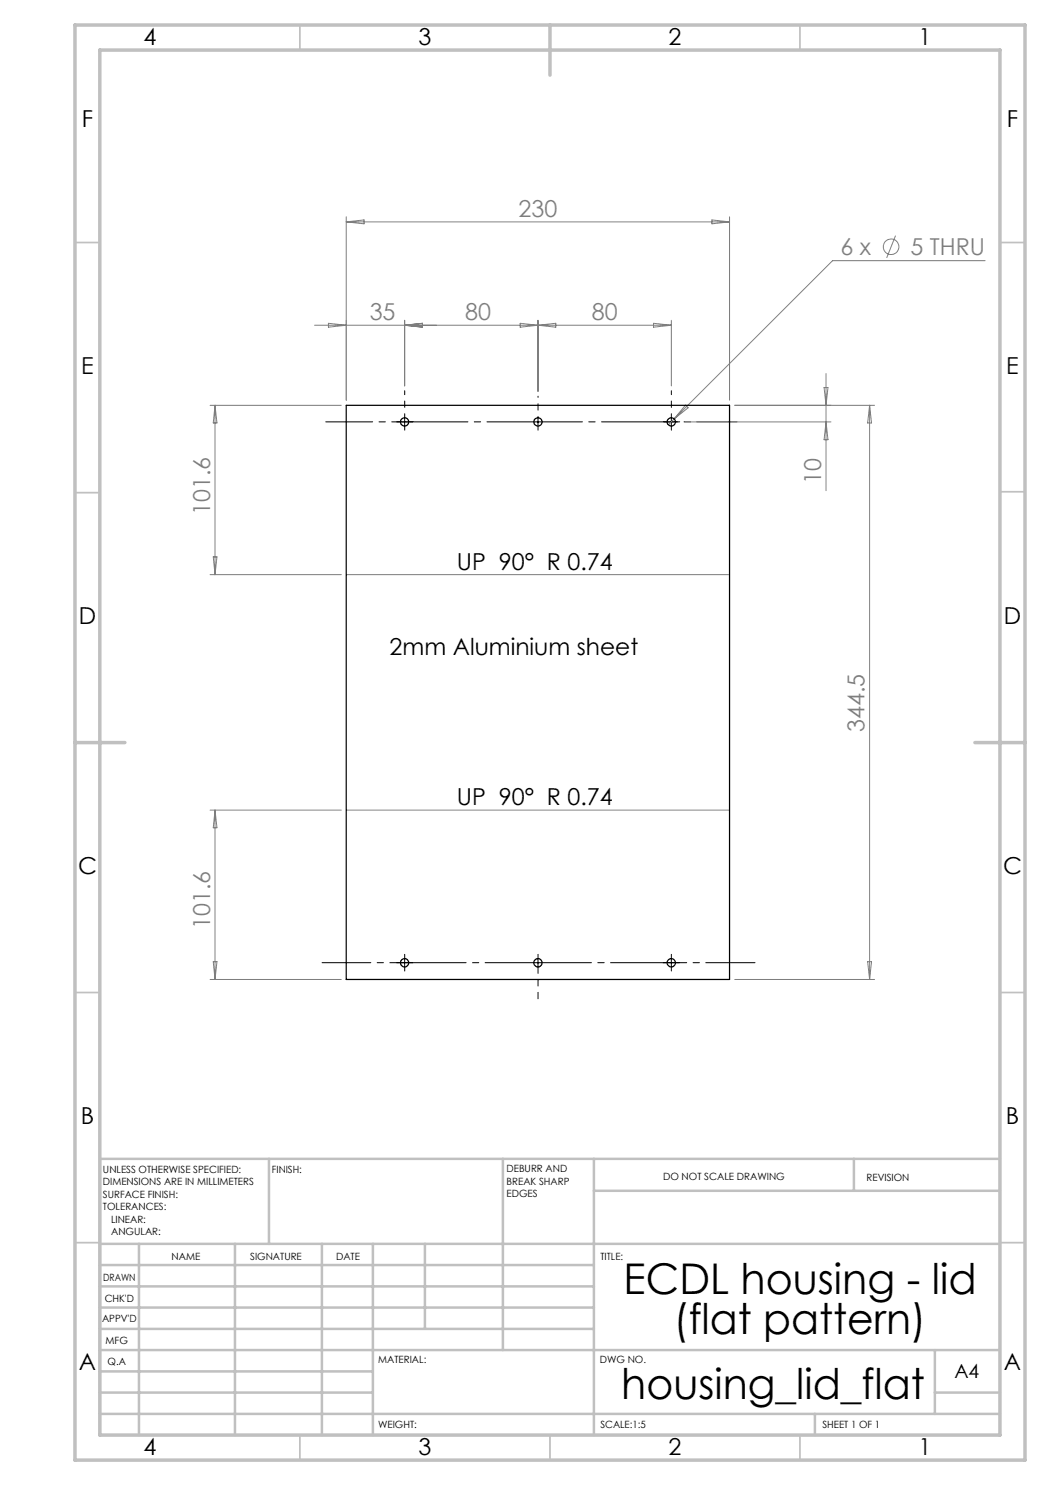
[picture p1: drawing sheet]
<svg xmlns="http://www.w3.org/2000/svg" width="210mm" height="297mm" viewBox="0 0 210 297" stroke-linecap="round" stroke-linejoin="round" font-family="sans-serif">
<g fill="none" stroke="#808080" stroke-width=".2">
<path d="M69.3 43.4v36.6M69.3 44.4h76.6M69.3 44.4l3.5-.4v.8zM142.4 44l3.5 .4-3.5 .4zM145.9 43.4v36.6M179.1 47.1l-1.8 4.5M197 52.1h-30.5l-31.7 31.7M62.9 65h71.4M65.7 64.7l3.6 .3-3.6 .4zM80.9 64.1v13.1M80.9 65l3.6-.3v.7zM104 64.7v.7l7.2-.7v.7z"/>
<path d="M107.6 64.1v14.2M130.7 64.7l3.6 .3-3.6 .4zM134.3 64.1v13.1M164.8 77.5h.8l-.4 3.6zM165.2 74.7v23.4M42 81.1h26.3M43 81.1v33.8M43 81.1l.4 3.5h-.7zM134.8 83.8l-1.1 1.2M136.9 84.4h29.3M137.1 81l.5 .6-2.8 2.2zM146.9 81.1h28"/>
<path d="M165.2 84.4l.4 3.5h-.8zM173.9 81.1l.4 3.5h-.8zM173.9 81.1v114.8M42 114.9h26.3M42.7 111.4h.7l-.4 3.5zM69.3 114.9h76.6M42 162h26.3M43 162v33.9M43 162l.4 3.6h-.7zM69.3 162h76.6M42 195.9h26.3M42.7 192.3h.7l-.4 3.6z"/>
<path d="M146.9 195.9h28M173.5 192.3h.8l-.4 3.6z"/>
<circle cx="178.2" cy="49.4" r="1.56"/>
</g>
<g fill="none" stroke="#000" stroke-width=".2" stroke-dasharray="15.2 1.3 1.3 1.3">
<path d="M80.1 84.4h-.8M80.9 85.2v.8M81.8 84.4h.8M107.6 85.2v.8M133.4 84.4h-.8M134.3 85.2v.8M135.1 84.4h.8M80.1 192.5h-.8M80.9 191.7v-.8M80.9 193.4v.8M81.8 192.5h.8M107.6 191.7v-.8"/>
<path d="M133.4 192.5h-.8M134.3 191.7v-.8M134.3 193.4v.8M135.1 192.5h.8"/>
</g>
<path d="M106.8 192.5h-42.4" fill="none" stroke="#000" stroke-width=".2" stroke-dasharray="15.2 1.3 1.3 1.3" stroke-dashoffset="5.5"/>
<path d="M107.6 193.4v6.4" fill="none" stroke="#000" stroke-width=".2" stroke-dasharray="15.2 1.3 1.3 1.3" stroke-dashoffset="14"/>
<path d="M108.4 192.5h42.6" fill="none" stroke="#000" stroke-width=".2" stroke-dasharray="15.2 1.3 1.3 1.3" stroke-dashoffset="5.4"/>
<path d="M80.9 83.5v-5.4M134.3 83.5v-5.4" fill="none" stroke="#000" stroke-width=".2" stroke-dasharray="15.2 1.3 1.3 1.3" stroke-dashoffset="14.5"/>
<path d="M107.6 83.5v-4.3" fill="none" stroke="#000" stroke-width=".2" stroke-dasharray="15.2 1.3 1.3 1.3" stroke-dashoffset="15"/>
<path d="M106.8 84.4h-41.6" fill="none" stroke="#000" stroke-width=".2" stroke-dasharray="15.2 1.3 1.3 1.3" stroke-dashoffset="5.9"/>
<path d="M108.4 84.4h39" fill="none" stroke="#000" stroke-width=".2" stroke-dasharray="15.2 1.3 1.3 1.3" stroke-dashoffset="7.2"/>
<path d="M80.1 84.4h1.7M80.9 83.6v1.6M106.8 84.4h1.6M107.6 83.6v1.6M133.4 84.4h1.7M134.3 83.6v1.6M80.1 192.5h1.7M80.9 191.7v1.7M106.8 192.5h1.6M107.6 191.7v1.7M133.4 192.5h1.7M134.3 191.7v1.7" fill="none" stroke="#000" stroke-width=".2"/>
<g fill="none" stroke="#c0c0c0" stroke-width=".35">
<path d="M60 5v5M160 5v5M15 48.5h5M200 48.5h5M15 98.5h5M200 98.4h5M15 198.5h5M200 198.5h5M15 248.5h5M200 248.5h5M60 287v5M110 287v5"/>
<path d="M160 287v5"/>
</g>
<g fill="none" stroke="#c0c0c0" stroke-width=".5">
<path d="M53.8 231.8v17M100.6 231.8v38.2M118.8 231.8v55.2M118.8 238.2h81.2M170.8 231.8v6.4M200 231.8h-180v55.2M20 248.8h180M20 257.3h98.8M20 253h98.8M27.8 248.8v38.2M47 248.8v38.2M64.4 248.8v38.2"/>
<path d="M74.6 248.8v38.2M85 248.8v17M20 265.8h98.8M20 261.5h98.8M20 278.5h54.6M20 274.3h54.6M20 270h180M187 278.5h13M187 270v12.8M20 282.8h180M163 282.8v4.2"/>
</g>
<path d="M15 5h190v287h-190zM20 10h180v277h-180zM110 5v10M15 148.5h10M195 148.5h10" fill="none" stroke="#c0c0c0" stroke-width=".7"/>
<g fill="none" stroke="#000" stroke-width=".25">
<path d="M69.3 81.1h76.6v114.8h-76.6z"/>
<circle cx="80.9" cy="84.4" r=".83"/>
<circle cx="107.6" cy="84.4" r=".83"/>
<circle cx="134.2" cy="84.4" r=".83"/>
<circle cx="80.9" cy="192.6" r=".83"/>
<circle cx="107.6" cy="192.6" r=".83"/>
<circle cx="134.2" cy="192.6" r=".83"/>
</g>
<g font-size="8.5">
<text x="124.7" y="258.8">ECDL housing - lid</text>
<text x="134.7" y="266.9">(flat pattern)</text>
<text x="124.3" y="279.7">housing_lid_flat</text>
</g>
<g font-size="4.7">
<text x="28.7" y="9">4</text>
<text x="83.7" y="9">3</text>
<text x="133.7" y="9">2</text>
<text x="183.7" y="9">1</text>
<text x="16.4" y="25.5">F</text>
<text x="201.4" y="25.5">F</text>
<text x="16.2" y="74.8">E</text>
<text x="201.2" y="74.8">E</text>
<text x="91.4" y="113.9">UP 90° R 0.74</text>
<text x="15.8" y="124.8">D</text>
<text x="200.8" y="124.8">D</text>
<text x="77.9" y="131.1">2mm Aluminium sheet</text>
<text x="91.4" y="160.9">UP 90° R 0.74</text>
<text x="15.6" y="174.8">C</text>
<text x="200.6" y="174.8">C</text>
<text x="16.2" y="224.8">B</text>
<text x="201.2" y="224.8">B</text>
<text x="15.8" y="274">A</text>
<text x="200.8" y="274">A</text>
<text x="28.7" y="291">4</text>
<text x="83.7" y="291">3</text>
<text x="133.7" y="291">2</text>
<text x="183.7" y="291">1</text>
</g>
<g font-size="4.7" fill="#808080">
<text x="103.7" y="43.3">230</text>
<text x="168.1" y="51.1">6 x</text>
<text x="182.1" y="51.1">5 THRU</text>
<text x="73.9" y="64">35</text>
<text x="93" y="64">80</text>
<text x="118.4" y="64">80</text>
<text x="164.2" y="96.8" transform="rotate(-90 164.2 96.8)">10</text>
<text x="42" y="103" transform="rotate(-90 42 103)">101.6</text>
<text x="172.9" y="146.4" transform="rotate(-90 172.9 146.4)">344.5</text>
<text x="42" y="185.8" transform="rotate(-90 42 185.8)">101.6</text>
</g>
<text font-size="3.9" x="190.9" y="275.5">A4</text>
<g font-size="2">
<text x="20.6" y="234.6">UNLESS OTHERWISE SPECIFIED:</text>
<text x="20.6" y="237.1">DIMENSIONS ARE IN MILLIMETERS</text>
<text x="20.6" y="239.6">SURFACE FINISH:</text>
<text x="54.4" y="234.6">FINISH:</text>
<text x="101.3" y="234.5">DEBURR AND</text>
<text x="101.3" y="237">BREAK SHARP</text>
<text x="101.3" y="239.5">EDGES</text>
<text x="132.6" y="236">DO NOT SCALE DRAWING</text>
<text x="173.3" y="236.2">REVISION</text>
<text x="20.6" y="242.1">TOLERANCES:</text>
<text x="22.2" y="244.6">LINEAR:</text>
<text x="22.2" y="247.1">ANGULAR:</text>
<text x="34.3" y="252">NAME</text>
<text x="50" y="251.9">SIGNATURE</text>
<text x="67.2" y="251.9">DATE</text>
<text x="120.1" y="251.9">TITLE:</text>
<text x="20.6" y="256.1">DRAWN</text>
<text x="20.9" y="260.3">CHK'D</text>
<text x="20.4" y="264.4">APPV'D</text>
<text x="21.1" y="268.8">MFG</text>
<text x="21.5" y="273">Q.A</text>
<text x="75.6" y="272.5">MATERIAL:</text>
<text x="120" y="272.5">DWG NO.</text>
<text x="75.6" y="285.5">WEIGHT:</text>
<text x="120.1" y="285.6">SCALE:1:5</text>
<text x="164.5" y="285.6">SHEET 1 OF 1</text>
</g>
</svg>
